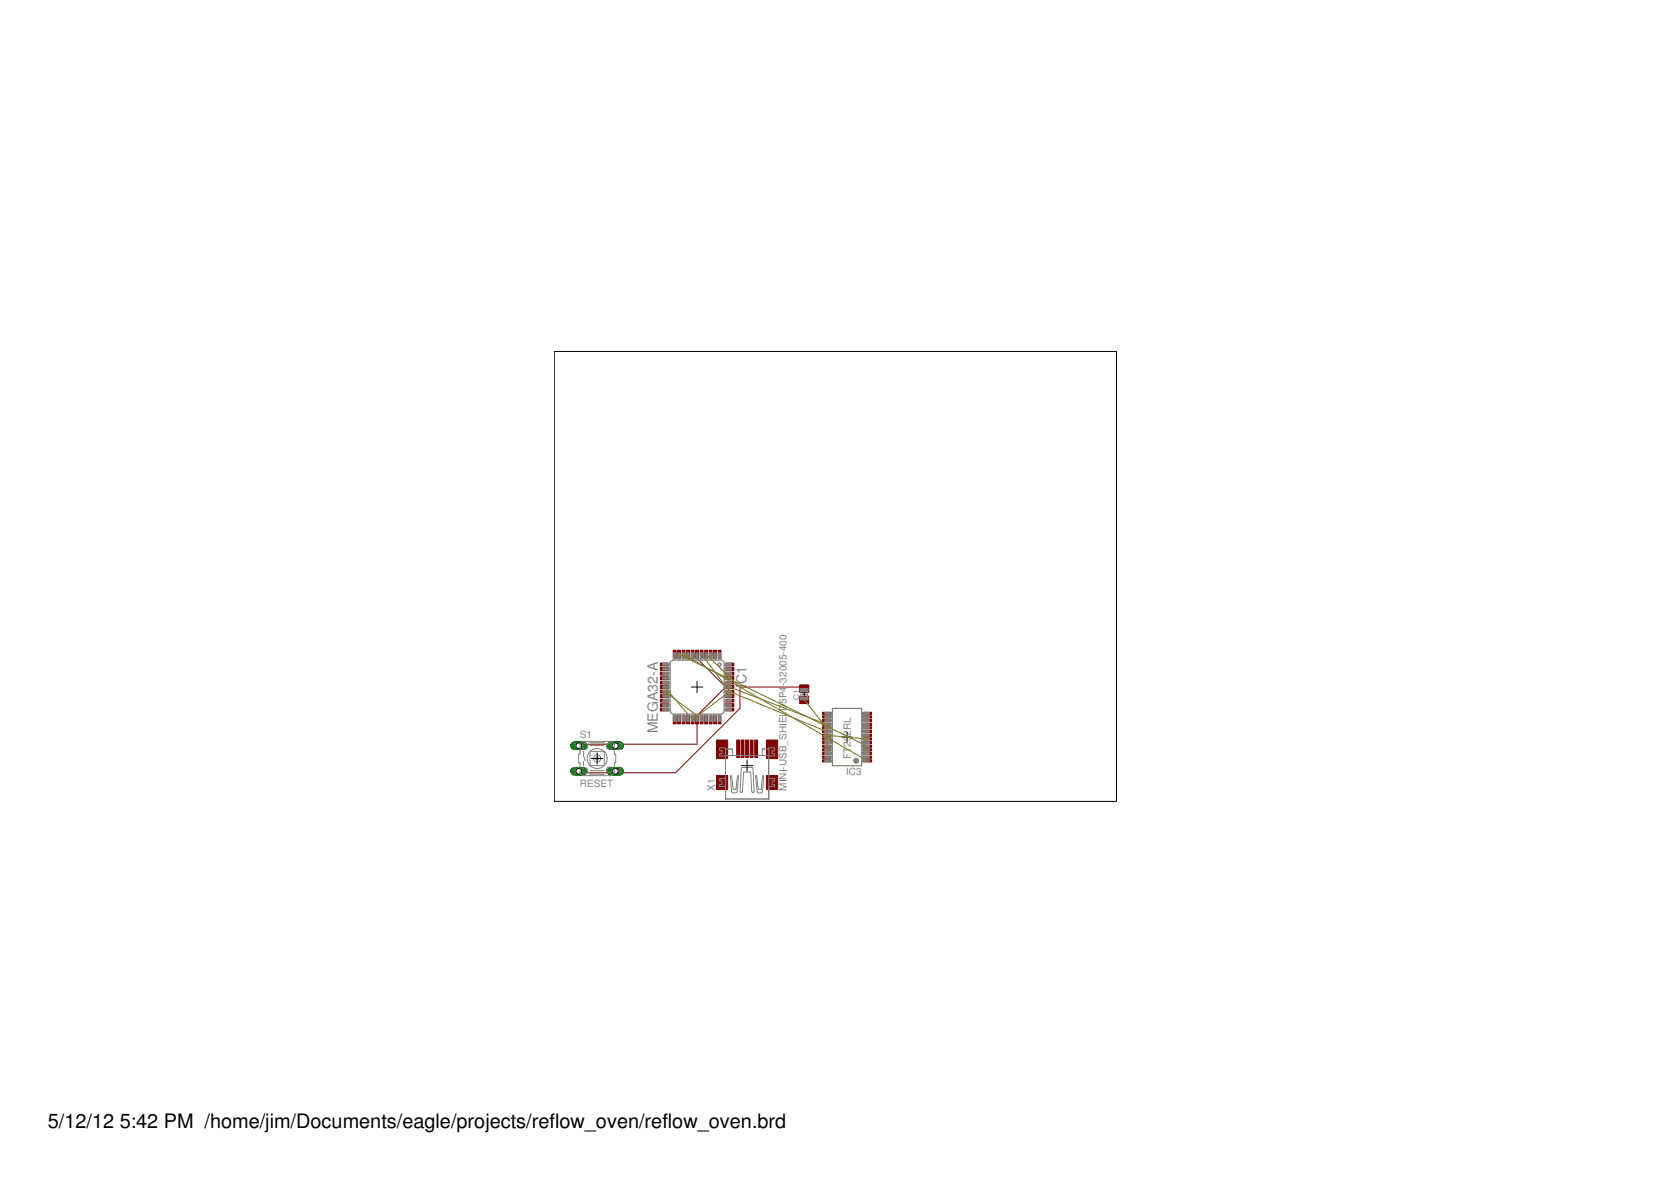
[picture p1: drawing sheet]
<svg xmlns="http://www.w3.org/2000/svg" width="297mm" height="210mm" viewBox="0 0 297 210" stroke-linecap="round" stroke-linejoin="round" font-family="sans-serif">
<path d="M102.1 132.5h1.6" fill="none" stroke="#008000" stroke-width="1.5"/>
<circle cx="102.9" cy="132.5" r=".51" fill="#fff" stroke="#000" stroke-width=".18"/>
<path d="M102.1 137.1h1.6" fill="none" stroke="#008000" stroke-width="1.5"/>
<circle cx="102.9" cy="137.1" r=".51" fill="#fff" stroke="#000" stroke-width=".18"/>
<path d="M108.6 132.5h1.6" fill="none" stroke="#008000" stroke-width="1.5"/>
<circle cx="109.4" cy="132.5" r=".51" fill="#fff" stroke="#000" stroke-width=".18"/>
<path d="M108.6 137.1h1.6" fill="none" stroke="#008000" stroke-width="1.5"/>
<circle cx="109.4" cy="137.1" r=".51" fill="#fff" stroke="#000" stroke-width=".18"/>
<g fill="#800000" stroke="#800000" stroke-width=".18">
<path d="M127.7 115.6h.5v1.5h-.5z"/>
<path d="M126.9 115.6h.5v1.5h-.5z"/>
<path d="M126.1 115.6h.5v1.5h-.5z"/>
<path d="M125.3 115.6h.5v1.5h-.5z"/>
<path d="M124.5 115.6h.5v1.5h-.5z"/>
<path d="M123.7 115.6h.5v1.5h-.5z"/>
<path d="M122.9 115.6h.5v1.5h-.5z"/>
<path d="M122.1 115.6h.5v1.5h-.5z"/>
<path d="M121.3 115.6h.5v1.5h-.5z"/>
<path d="M120.5 115.6h.5v1.5h-.5z"/>
<path d="M119.7 115.6h.5v1.5h-.5z"/>
<path d="M117.4 117.9h1.5v.5h-1.5z"/>
<path d="M117.4 118.7h1.5v.5h-1.5z"/>
<path d="M117.4 119.5h1.5v.5h-1.5z"/>
<path d="M117.4 120.3h1.5v.5h-1.5z"/>
<path d="M117.4 121.1h1.5v.5h-1.5z"/>
<path d="M117.4 121.9h1.5v.5h-1.5z"/>
<path d="M117.4 122.7h1.5v.5h-1.5z"/>
<path d="M117.4 123.5h1.5v.5h-1.5z"/>
<path d="M117.4 124.3h1.5v.5h-1.5z"/>
<path d="M117.4 125.1h1.5v.5h-1.5z"/>
<path d="M117.4 125.9h1.5v.5h-1.5z"/>
<path d="M119.7 127.2h.5v1.5h-.5z"/>
<path d="M120.5 127.2h.5v1.5h-.5z"/>
<path d="M121.3 127.2h.5v1.5h-.5z"/>
<path d="M122.1 127.2h.5v1.5h-.5z"/>
<path d="M122.9 127.2h.5v1.5h-.5z"/>
<path d="M123.7 127.2h.5v1.5h-.5z"/>
<path d="M124.5 127.2h.5v1.5h-.5z"/>
<path d="M125.3 127.2h.5v1.5h-.5z"/>
<path d="M126.1 127.2h.5v1.5h-.5z"/>
<path d="M126.9 127.2h.5v1.5h-.5z"/>
<path d="M127.7 127.2h.5v1.5h-.5z"/>
<path d="M129 125.9h1.5v.5h-1.5z"/>
<path d="M129 125.1h1.5v.5h-1.5z"/>
<path d="M129 124.3h1.5v.5h-1.5z"/>
<path d="M129 123.5h1.5v.5h-1.5z"/>
<path d="M129 122.7h1.5v.5h-1.5z"/>
<path d="M129 121.9h1.5v.5h-1.5z"/>
<path d="M129 121.1h1.5v.5h-1.5z"/>
<path d="M129 120.3h1.5v.5h-1.5z"/>
<path d="M129 119.5h1.5v.5h-1.5z"/>
<path d="M129 118.7h1.5v.5h-1.5z"/>
<path d="M129 117.9h1.5v.5h-1.5z"/>
<path d="M153.5 135h1.4v.4h-1.4z"/>
<path d="M153.5 134.4h1.4v.4h-1.4z"/>
<path d="M153.5 133.7h1.4v.4h-1.4z"/>
<path d="M153.5 133.1h1.4v.4h-1.4z"/>
<path d="M153.5 132.4h1.4v.4h-1.4z"/>
<path d="M153.5 131.8h1.4v.4h-1.4z"/>
<path d="M153.5 131.1h1.4v.4h-1.4z"/>
<path d="M153.5 130.5h1.4v.4h-1.4z"/>
<path d="M153.5 129.8h1.4v.4h-1.4z"/>
<path d="M153.5 129.2h1.4v.4h-1.4z"/>
<path d="M153.5 128.5h1.4v.4h-1.4z"/>
<path d="M153.5 127.9h1.4v.4h-1.4z"/>
<path d="M153.5 127.2h1.4v.4h-1.4z"/>
<path d="M153.5 126.6h1.4v.4h-1.4z"/>
<path d="M146.2 126.6h1.5v.4h-1.5z"/>
<path d="M146.2 127.2h1.5v.4h-1.5z"/>
<path d="M146.2 127.9h1.5v.4h-1.5z"/>
<path d="M146.2 128.5h1.5v.4h-1.5z"/>
<path d="M146.2 129.2h1.5v.4h-1.5z"/>
<path d="M146.2 129.8h1.5v.4h-1.5z"/>
<path d="M146.2 130.5h1.5v.4h-1.5z"/>
<path d="M146.2 131.1h1.5v.4h-1.5z"/>
<path d="M146.2 131.8h1.5v.4h-1.5z"/>
<path d="M146.2 132.4h1.5v.4h-1.5z"/>
<path d="M146.2 133.1h1.5v.4h-1.5z"/>
<path d="M146.2 133.7h1.5v.4h-1.5z"/>
<path d="M146.2 134.4h1.5v.4h-1.5z"/>
<path d="M146.2 135h1.5v.4h-1.5z"/>
<path d="M136.2 137.8h2v2.5h-2z"/>
<path d="M127.4 137.8h1.9v2.5h-1.9z"/>
<path d="M136.2 131.5h2v3.3h-2z"/>
<path d="M127.4 131.5h1.9v3.3h-1.9z"/>
<path d="M131 131.5h.5v3.1h-.5z"/>
<path d="M131.7 131.5h.5v3.1h-.5z"/>
<path d="M132.5 131.5h.6v3.1h-.6z"/>
<path d="M133.3 131.5h.6v3.1h-.6z"/>
<path d="M134.2 131.5h.5v3.1h-.5z"/>
<path d="M142.2 123.7h1.6v1.4h-1.6z"/>
<path d="M142.2 121.7h1.6v1.3h-1.6z"/>
</g>
<path d="M123.9 116.3v.7l5.1 5.1M129 122.1l-5.1 5.1v5.1h-13.9l-.6 .2-.7-.2h-5.1l-.7 .2M129 122.1h.7M143 122.4v-.3h-11.5v3.8l-11.4 11.5h-10.1l-.6-.3-.7 .3h-5.1l-.7-.3" fill="none" stroke="#800000" stroke-width=".18"/>
<path d="M102.1 132.5h1.6" fill="none" stroke="#008000" stroke-width="1.5"/>
<circle cx="102.9" cy="132.5" r=".51" fill="#fff" stroke="#000" stroke-width=".18"/>
<path d="M102.1 137.1h1.6" fill="none" stroke="#008000" stroke-width="1.5"/>
<circle cx="102.9" cy="137.1" r=".51" fill="#fff" stroke="#000" stroke-width=".18"/>
<path d="M108.6 132.5h1.6" fill="none" stroke="#008000" stroke-width="1.5"/>
<circle cx="109.4" cy="132.5" r=".51" fill="#fff" stroke="#000" stroke-width=".18"/>
<path d="M108.6 137.1h1.6" fill="none" stroke="#008000" stroke-width="1.5"/>
<circle cx="109.4" cy="137.1" r=".51" fill="#fff" stroke="#000" stroke-width=".18"/>
<path d="M119.1 117.7l.4-.4h8.8l.4 .4v8.8l-.4 .4h-8.8l-.4-.4zM148 125.9h5.2v10.2h-5.2z" fill="none" stroke="#808080" stroke-width=".21"/>
<circle cx="127.9" cy="118.1" r=".28" fill="none" stroke="#808080" stroke-width=".25"/>
<g fill="none" stroke="#808080" stroke-width=".18">
<path d="M103.1 132.3l.5-.5h5.1l.5 .5v1.7h.3v1.6h-.3v1.8l-.5 .5h-5.1l-.5-.5v-1.8h-.3v-1.6h.3zM103.7 133.5v.8l.3 .9M103.7 135.3v.8M104.9 131.8v.2h2.5v-.2M104.9 133.5h2.5v2.6h-2.5zM104.9 137.9v-.3h2.4v.3M104.9 137h2.5M104.9 132.5h2.5M128.9 134.4h-1v-.4h.4v-.6h-.4v-.5h1.1v9.1h7.7v-9.1h1v.5h-.4v.6h.4v.4h-1M129 138.4h-1.1v.4h.4v.6h-.4v.4h1.1M129 133.1h1.2v1.2M129 134.3h7.7"/>
<path d="M129.8 137.9h.2l.3 2.4h.5l.3-2.4h.2l-.3 2.8a.56 .56 0 0 1-1 0zM131.9 136.4h1.7l.2 .1 .2 4.2-.1 .1h-.2l-.1-.1-.2-3.5h-1.2l-.2 3.5-.2 .2-.2-.1 .2-4.2zM134.3 137.9h.2l.3 2.4h.5l.3-2.4h.2l-.2 2.8a.54 .54 0 0 1-.5 .3 .54 .54 0 0 1-.5-.3zM136.6 133.1h-1.1v1.2M136.7 138.4h1v.4h-.4v.6h.4v.4h-1M142.4 122.5v1.8M143.6 122.5v1.8M131.8 140.9h.1"/>
<circle cx="104" cy="137" r=".51"/>
<circle cx="104" cy="132.7" r=".51"/>
<circle cx="106.2" cy="134.8" r="1.78"/>
<circle cx="106.2" cy="134.8" r=".64"/>
<circle cx="106.2" cy="134.8" r=".25"/>
<circle cx="108.3" cy="136.8" r=".51"/>
<circle cx="108.3" cy="132.7" r=".51"/>
</g>
<circle cx="152.2" cy="135.2" r=".44" fill="#808080" stroke="#808080" stroke-width=".18"/>
<g fill="#808080" stroke="#808080" stroke-width=".18">
<path d="M127.7 116h.4v1.2h-.4z"/>
<path d="M126.9 116h.4v1.2h-.4z"/>
<path d="M126.1 116h.4v1.2h-.4z"/>
<path d="M125.3 116h.4v1.2h-.4z"/>
<path d="M124.5 116h.4v1.2h-.4z"/>
<path d="M123.7 116h.4v1.2h-.4z"/>
<path d="M122.9 116h.4v1.2h-.4z"/>
<path d="M122.1 116h.4v1.2h-.4z"/>
<path d="M121.3 116h.4v1.2h-.4z"/>
<path d="M120.5 116h.4v1.2h-.4z"/>
<path d="M119.7 116h.4v1.2h-.4z"/>
<path d="M117.8 117.9h1.2v.4h-1.2z"/>
<path d="M117.8 118.7h1.2v.4h-1.2z"/>
<path d="M117.8 119.5h1.2v.4h-1.2z"/>
<path d="M117.8 120.3h1.2v.4h-1.2z"/>
<path d="M117.8 121.1h1.2v.4h-1.2z"/>
<path d="M117.8 121.9h1.2v.4h-1.2z"/>
<path d="M117.8 122.7h1.2v.4h-1.2z"/>
<path d="M117.8 123.5h1.2v.4h-1.2z"/>
<path d="M117.8 124.3h1.2v.4h-1.2z"/>
<path d="M117.8 125.1h1.2v.4h-1.2z"/>
<path d="M117.8 125.9h1.2v.4h-1.2z"/>
<path d="M119.7 127.1h.4v1.1h-.4z"/>
<path d="M120.5 127.1h.4v1.1h-.4z"/>
<path d="M121.3 127.1h.4v1.1h-.4z"/>
<path d="M122.1 127.1h.4v1.1h-.4z"/>
<path d="M122.9 127.1h.4v1.1h-.4z"/>
<path d="M123.7 127.1h.4v1.1h-.4z"/>
<path d="M124.5 127.1h.4v1.1h-.4z"/>
<path d="M125.3 127.1h.4v1.1h-.4z"/>
<path d="M126.1 127.1h.4v1.1h-.4z"/>
<path d="M126.9 127.1h.4v1.1h-.4z"/>
<path d="M127.7 127.1h.4v1.1h-.4z"/>
<path d="M128.9 125.9h1.1v.4h-1.1z"/>
<path d="M128.9 125.1h1.1v.4h-1.1z"/>
<path d="M128.9 124.3h1.1v.4h-1.1z"/>
<path d="M128.9 123.5h1.1v.4h-1.1z"/>
<path d="M128.9 122.7h1.1v.4h-1.1z"/>
<path d="M128.9 121.9h1.1v.4h-1.1z"/>
<path d="M128.9 121.1h1.1v.4h-1.1z"/>
<path d="M128.9 120.3h1.1v.4h-1.1z"/>
<path d="M128.9 119.5h1.1v.4h-1.1z"/>
<path d="M128.9 118.7h1.1v.4h-1.1z"/>
<path d="M128.9 117.9h1.1v.4h-1.1z"/>
<path d="M153.2 135.1h1.3v.3h-1.3z"/>
<path d="M153.2 134.4h1.3v.3h-1.3z"/>
<path d="M153.2 133.8h1.3v.3h-1.3z"/>
<path d="M153.2 133.1h1.3v.4h-1.3z"/>
<path d="M153.2 132.5h1.3v.3h-1.3z"/>
<path d="M153.2 131.8h1.3v.3h-1.3z"/>
<path d="M153.2 131.2h1.3v.3h-1.3z"/>
<path d="M153.2 130.5h1.3v.4h-1.3z"/>
<path d="M153.2 129.9h1.3v.3h-1.3z"/>
<path d="M153.2 129.2h1.3v.3h-1.3z"/>
<path d="M153.2 128.6h1.3v.3h-1.3z"/>
<path d="M153.2 127.9h1.3v.3h-1.3z"/>
<path d="M153.2 127.3h1.3v.3h-1.3z"/>
<path d="M153.2 126.6h1.3v.4h-1.3z"/>
<path d="M146.6 126.6h1.3v.4h-1.3z"/>
<path d="M146.6 127.3h1.3v.3h-1.3z"/>
<path d="M146.6 127.9h1.3v.3h-1.3z"/>
<path d="M146.6 128.6h1.3v.3h-1.3z"/>
<path d="M146.6 129.2h1.3v.3h-1.3z"/>
<path d="M146.6 129.9h1.3v.3h-1.3z"/>
<path d="M146.6 130.5h1.3v.4h-1.3z"/>
<path d="M146.6 131.2h1.3v.3h-1.3z"/>
<path d="M146.6 131.8h1.3v.3h-1.3z"/>
<path d="M146.6 132.5h1.3v.3h-1.3z"/>
<path d="M146.6 133.1h1.3v.4h-1.3z"/>
<path d="M146.6 133.8h1.3v.3h-1.3z"/>
<path d="M146.6 134.4h1.3v.3h-1.3z"/>
<path d="M146.6 135.1h1.3v.3h-1.3z"/>
<path d="M142.3 123.9h1.3v.5h-1.3z"/>
<path d="M142.3 122.4h1.3v.5h-1.3z"/>
</g>
<path d="M98.5 62.5h100v79.9h-100zM105.1 134.8h2.1M106.2 133.8v2M122.9 122.1h2M123.9 121.1v2M131.8 136.1h2M132.8 135.1v2M142.6 123.4h.7M143 123.1v.6M149.7 131h1.8M150.6 130.1v1.8" fill="none" stroke="#000" stroke-width=".18"/>
<path d="M120.7 116.3l33.5 16.3M121.5 116.3l32.7 18.9M124.7 116.3l5 6.6M125.5 116.3l6 5.8M118.1 122.9l5.8 4.3M118.1 122.1l5 5.8 6.6-5M129.7 122.1l17.3 6.6v4.6M129.7 122.9l17.3 7.1M143 124.4l4 5M147 130.7l7.2 .6" fill="none" stroke="#808000" stroke-width=".18"/>
<g font-size="3.5">
<text x="8.5" y="200.4">5/12/12</text>
<text x="21.3" y="200.4">5:42 PM /home/jim/Documents/eagle/projects/reflow_oven/reflow_oven.brd</text>
</g>
<g font-size="2.5" fill="#808080">
<text x="132.7" y="122.2" transform="rotate(-90 132.7 122.2)">I</text>
<text x="132.7" y="121.5" transform="rotate(-90 132.7 121.5)">C1</text>
<text x="116.9" y="130.3" transform="rotate(-90 116.9 130.3)">MEGA32-A</text>
</g>
<g font-size="1.8" fill="#808080">
<text x="139.8" y="121.9" transform="rotate(-90 139.8 121.9)">-32005-400</text>
<text x="103.1" y="131.1">S1</text>
<text x="101.6" y="137.6">3</text>
<text x="101.8" y="133.2">1</text>
<text x="109.7" y="133.3">2</text>
<text x="109.7" y="137.6">4</text>
<text x="150.4" y="137.7">IC3</text>
<text x="151.3" y="134.9" transform="rotate(-90 151.3 134.9)">FT232RL</text>
<text x="103.1" y="139.9">RESET</text>
<text x="127.1" y="140.5" transform="rotate(-90 127.1 140.5)">X1</text>
<text x="139.8" y="140.5" transform="rotate(-90 139.8 140.5)">MINI-USB_SHIELD5P4</text>
</g>
<text font-size="1.4" fill="#808080" x="142.1" y="124.4" transform="rotate(-90 142.1 124.4)">C1</text>
</svg>
